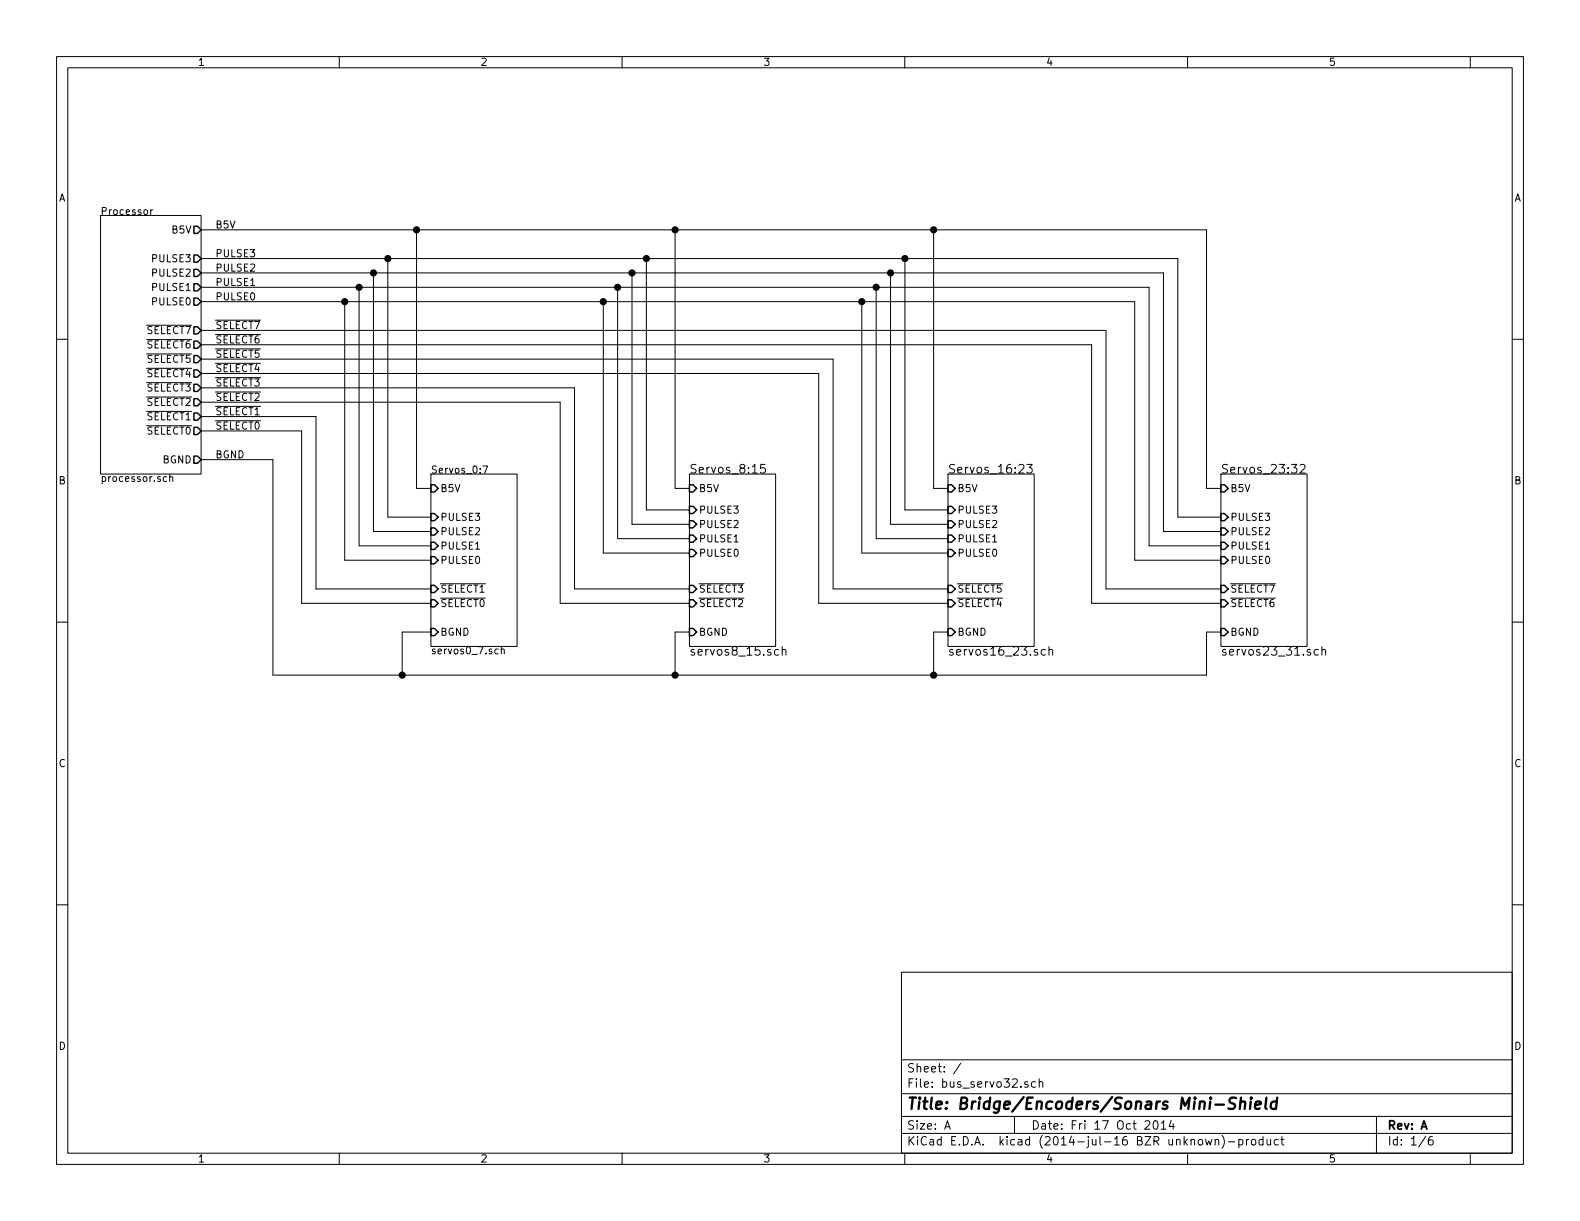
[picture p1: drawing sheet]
EESchema Schematic File Version 2
LIBS:bus_servo32
LIBS:power
LIBS:device
LIBS:transistors
LIBS:conn
LIBS:linear
LIBS:regul
LIBS:74xx
LIBS:cmos4000
LIBS:adc-dac
LIBS:memory
LIBS:xilinx
LIBS:special
LIBS:microcontrollers
LIBS:dsp
LIBS:microchip
LIBS:analog_switches
LIBS:motorola
LIBS:texas
LIBS:intel
LIBS:audio
LIBS:interface
LIBS:digital-audio
LIBS:philips
LIBS:display
LIBS:cypress
LIBS:siliconi
LIBS:opto
LIBS:atmel
LIBS:contrib
LIBS:valves
LIBS:bus_servo32-cache
EELAYER 25 0
EELAYER END
$Descr A 11000 8500
encoding utf-8
Sheet 1 6
Title "Bridge/Encoders/Sonars Mini-Shield"
Date "Fri 17 Oct 2014"
Rev "A"
Comp ""
Comment1 ""
Comment2 ""
Comment3 ""
Comment4 ""
$EndDescr
$Sheet
S 700  1500 700  1800
U 543A0162
F0 "Processor" 50
F1 "processor.sch" 50
F2 "BGND" O R 1400 3200 50 
F3 "B5V" O R 1400 1600 50 
F4 "PULSE3" O R 1400 1800 50 
F5 "PULSE2" O R 1400 1900 50 
F6 "PULSE1" O R 1400 2000 50 
F7 "PULSE0" O R 1400 2100 50 
F8 "~SELECT7" O R 1400 2300 50 
F9 "~SELECT6" O R 1400 2400 50 
F10 "~SELECT5" O R 1400 2500 50 
F11 "~SELECT4" O R 1400 2600 50 
F12 "~SELECT3" O R 1400 2700 50 
F13 "~SELECT2" O R 1400 2800 50 
F14 "~SELECT1" O R 1400 2900 50 
F15 "~SELECT0" O R 1400 3000 50 
$EndSheet
Wire Wire Line
	1400 3200 1900 3200
Wire Wire Line
	1900 3200 1900 4700
Wire Wire Line
	1900 4700 8400 4700
Wire Wire Line
	2800 4700 2800 4400
Wire Wire Line
	2800 4400 3000 4400
Wire Wire Line
	3000 4200 2100 4200
Wire Wire Line
	2100 4200 2100 3000
Wire Wire Line
	2100 3000 1400 3000
Wire Wire Line
	3000 4100 2200 4100
Wire Wire Line
	2200 4100 2200 2900
Wire Wire Line
	2200 2900 1400 2900
Wire Wire Line
	3000 3900 2400 3900
Wire Wire Line
	2400 3900 2400 2100
Wire Wire Line
	1400 2100 7900 2100
Wire Wire Line
	1400 2000 8000 2000
Wire Wire Line
	2500 2000 2500 3800
Wire Wire Line
	2500 3800 3000 3800
Wire Wire Line
	3000 3700 2600 3700
Wire Wire Line
	2600 3700 2600 1900
Wire Wire Line
	1400 1900 8100 1900
Wire Wire Line
	1400 1800 8200 1800
Wire Wire Line
	2700 1800 2700 3600
Wire Wire Line
	2700 3600 3000 3600
Wire Wire Line
	3000 3400 2900 3400
Wire Wire Line
	2900 3400 2900 1600
Wire Wire Line
	1400 1600 8400 1600
$Sheet
S 4800 3300 600  1200
U 5443269E
F0 "Servos_8:15" 60
F1 "servos8_15.sch" 60
F2 "B5V" I L 4800 3400 50 
F3 "PULSE3" I L 4800 3550 50 
F4 "PULSE2" I L 4800 3650 50 
F5 "PULSE1" I L 4800 3750 50 
F6 "PULSE0" I L 4800 3850 50 
F7 "~SELECT3" I L 4800 4100 50 
F8 "~SELECT2" I L 4800 4200 50 
F9 "BGND" I L 4800 4400 50 
$EndSheet
$Sheet
S 3000 3300 600  1200
U 543A0165
F0 "Servos_0:7" 50
F1 "servos0_7.sch" 50
F2 "BGND" I L 3000 4400 50 
F3 "PULSE3" I L 3000 3600 50 
F4 "PULSE2" I L 3000 3700 50 
F5 "PULSE1" I L 3000 3800 50 
F6 "PULSE0" I L 3000 3900 50 
F7 "~SELECT1" I L 3000 4100 50 
F8 "~SELECT0" I L 3000 4200 50 
F9 "B5V" I L 3000 3400 50 
$EndSheet
Wire Wire Line
	1400 2800 3900 2800
Wire Wire Line
	3900 2800 3900 4200
Wire Wire Line
	3900 4200 4800 4200
Wire Wire Line
	1400 2700 4000 2700
Wire Wire Line
	4000 2700 4000 4100
Wire Wire Line
	4000 4100 4800 4100
Wire Wire Line
	4200 2100 4200 3850
Wire Wire Line
	4200 3850 4800 3850
Connection ~ 2400 2100
Wire Wire Line
	4300 2000 4300 3750
Wire Wire Line
	4300 3750 4800 3750
Connection ~ 2500 2000
Wire Wire Line
	4400 1900 4400 3650
Wire Wire Line
	4400 3650 4800 3650
Connection ~ 2600 1900
Wire Wire Line
	4500 1800 4500 3550
Wire Wire Line
	4500 3550 4800 3550
Connection ~ 2700 1800
Wire Wire Line
	4700 1600 4700 3400
Wire Wire Line
	4700 3400 4800 3400
Connection ~ 2900 1600
Wire Wire Line
	4700 4700 4700 4400
Wire Wire Line
	4700 4400 4800 4400
Connection ~ 2800 4700
$Sheet
S 6600 3300 600  1200
U 54435899
F0 "Servos_16:23" 60
F1 "servos16_23.sch" 60
F2 "B5V" I L 6600 3400 50 
F3 "PULSE3" I L 6600 3550 50 
F4 "PULSE2" I L 6600 3650 50 
F5 "PULSE1" I L 6600 3750 50 
F6 "PULSE0" I L 6600 3850 50 
F7 "~SELECT5" I L 6600 4100 50 
F8 "~SELECT4" I L 6600 4200 50 
F9 "BGND" I L 6600 4400 50 
$EndSheet
Wire Wire Line
	1400 2600 5700 2600
Wire Wire Line
	5700 2600 5700 4200
Wire Wire Line
	5700 4200 6600 4200
Wire Wire Line
	6600 4100 5800 4100
Wire Wire Line
	5800 4100 5800 2500
Wire Wire Line
	5800 2500 1400 2500
Wire Wire Line
	6000 2100 6000 3850
Wire Wire Line
	6000 3850 6600 3850
Connection ~ 4200 2100
Wire Wire Line
	6600 3750 6100 3750
Wire Wire Line
	6100 3750 6100 2000
Connection ~ 4300 2000
Wire Wire Line
	6200 1900 6200 3650
Wire Wire Line
	6200 3650 6600 3650
Connection ~ 4400 1900
Wire Wire Line
	6600 3550 6300 3550
Wire Wire Line
	6300 3550 6300 1800
Connection ~ 4500 1800
Wire Wire Line
	6500 1600 6500 3400
Wire Wire Line
	6500 3400 6600 3400
Connection ~ 4700 1600
Wire Wire Line
	6600 4400 6500 4400
Wire Wire Line
	6500 4400 6500 4700
Connection ~ 4700 4700
$Sheet
S 8500 3300 600  1200
U 5443A47B
F0 "Servos_23:32" 60
F1 "servos23_31.sch" 60
F2 "B5V" I L 8500 3400 50 
F3 "PULSE3" I L 8500 3600 50 
F4 "PULSE2" I L 8500 3700 50 
F5 "PULSE1" I L 8500 3800 50 
F6 "PULSE0" I L 8500 3900 50 
F7 "~SELECT7" I L 8500 4100 50 
F8 "~SELECT6" I L 8500 4200 50 
F9 "BGND" I L 8500 4400 50 
$EndSheet
Wire Wire Line
	8400 4700 8400 4400
Wire Wire Line
	8400 4400 8500 4400
Connection ~ 6500 4700
Wire Wire Line
	1400 2400 7600 2400
Wire Wire Line
	7600 2400 7600 4200
Wire Wire Line
	7600 4200 8500 4200
Wire Wire Line
	1400 2300 7700 2300
Wire Wire Line
	7700 2300 7700 4100
Wire Wire Line
	7700 4100 8500 4100
Wire Wire Line
	7900 2100 7900 3900
Wire Wire Line
	7900 3900 8500 3900
Connection ~ 6000 2100
Wire Wire Line
	8000 2000 8000 3800
Wire Wire Line
	8000 3800 8500 3800
Connection ~ 6100 2000
Wire Wire Line
	8100 1900 8100 3700
Wire Wire Line
	8100 3700 8500 3700
Connection ~ 6200 1900
Wire Wire Line
	8200 1800 8200 3600
Wire Wire Line
	8200 3600 8500 3600
Connection ~ 6300 1800
Wire Wire Line
	8400 1600 8400 3400
Wire Wire Line
	8400 3400 8500 3400
Connection ~ 6500 1600
Text Label 1500 3200 0    50   ~ 0
BGND
Text Label 1500 1600 0    50   ~ 0
B5V
Text Label 1500 1800 0    50   ~ 0
PULSE3
Text Label 1500 1900 0    50   ~ 0
PULSE2
Text Label 1500 2000 0    50   ~ 0
PULSE1
Text Label 1500 2100 0    50   ~ 0
PULSE0
Text Label 1500 2300 0    50   ~ 0
~SELECT7
Text Label 1500 2400 0    50   ~ 0
~SELECT6
Text Label 1500 2500 0    50   ~ 0
~SELECT5
Text Label 1500 2600 0    50   ~ 0
~SELECT4
Text Label 1500 2700 0    50   ~ 0
~SELECT3
Text Label 1500 2800 0    50   ~ 0
~SELECT2
Text Label 1500 2900 0    50   ~ 0
~SELECT1
Text Label 1500 3000 0    50   ~ 0
~SELECT0
$EndSCHEMATC
